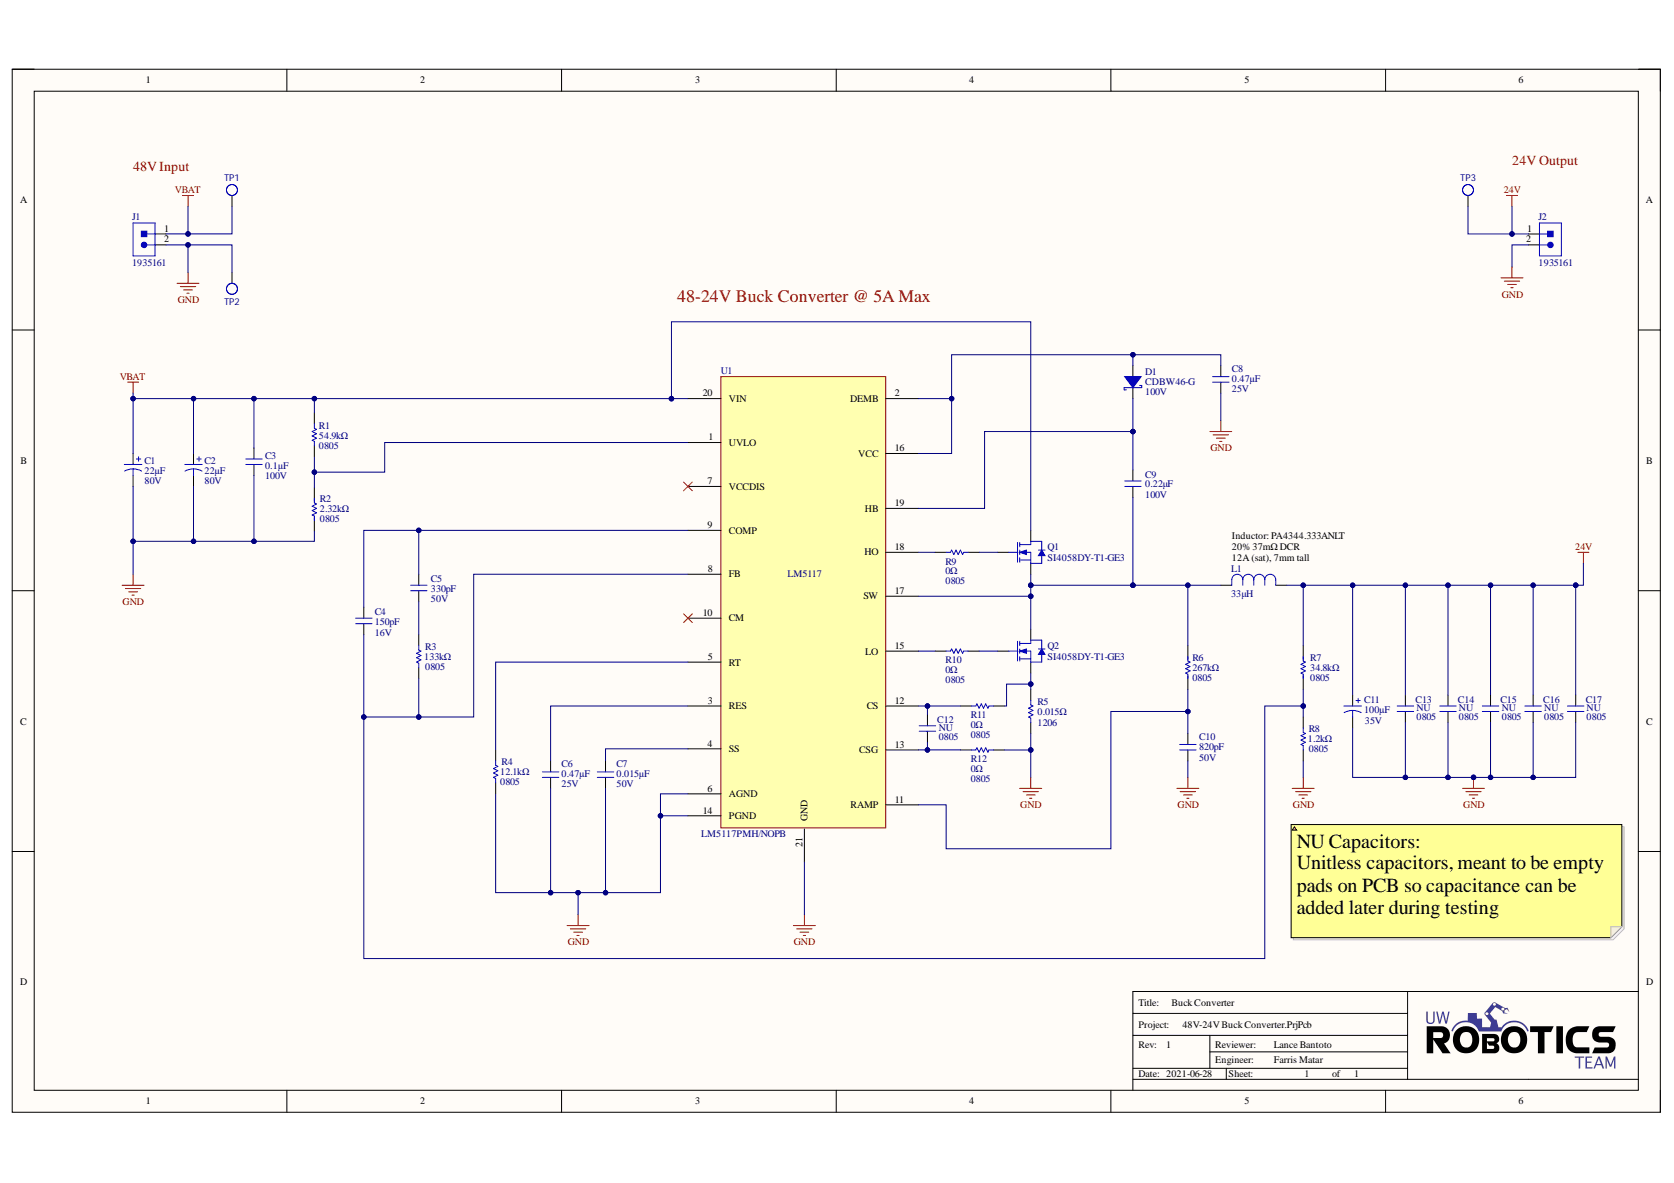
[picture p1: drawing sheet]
# Altium project 48V-24V Buck Converter.PrjPcb
1 sheet, 39 parts. Net scope: global (net labels, ports and power ports of the same name join across sheets).
Board file: 48V-24V Buck Converter.PcbDoc

## Sheet 48V-24V Buck Converter.SchDoc: Buck Converter
size B; CheckedBy: Lance Bantoto; Engineer: Farris Matar; Revision: 1; SheetNumber: 1; SheetTotal: 1

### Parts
C1  value 22µF  Voltage Rating: 80V  [RADIAL_KEMET_KN]  (hidden comment: CAP_22uF_80V_ALUM)
C2  value 22µF  Voltage Rating: 80V  [RADIAL_KEMET_KN]  (hidden comment: CAP_22uF_80V_ALUM)
C3  value 0.1µF  Voltage Rating: 100V  [CAP0805]  (hidden comment: CAP_0.1uF_100V_0805)
C4  value 150pF  Voltage Rating: 16V  [CAP0805]  (hidden comment: CAP_150pF_16V_0805)
C5  value 330pF  Voltage Rating: 50V  [CAP0805]  (hidden comment: CAP_330pF_50V_0805)
C6  value 0.47µF  Voltage Rating: 25V  [CAP0805]  (hidden comment: CAP_0.47uF_25V_0805)
C7  value 0.015µF  Voltage Rating: 50V  [CAP0805]  (hidden comment: CAP_0.015uF_50V_0805)
C8  value 0.47µF  Voltage Rating: 25V  [CAP0805]  (hidden comment: CAP_0.47uF_25V_0805)
C9  value 0.22μF  Voltage Rating: 100V  [CAP2012]  (hidden comment: CAP_0.22uF_100V_0805)
C10  value 820pF  Voltage Rating: 50V  [CAP0805]  (hidden comment: CAP_820pF_50V_0805)
C11  value 100µF  Voltage Rating: 35V  [RADIAL_CORNELL_D]  (hidden comment: CAP_100uF_35V_ALUM)
C12  value NU  Package/Footprint: 0805  [CAP0805]  (hidden comment: CAP_NU_0805)
C13  value NU  Package/Footprint: 0805  [CAP0805]  (hidden comment: CAP_NU_0805)
C14  value NU  Package/Footprint: 0805  [CAP0805]  (hidden comment: CAP_NU_0805)
C15  value NU  Package/Footprint: 0805  [CAP0805]  (hidden comment: CAP_NU_0805)
C16  value NU  Package/Footprint: 0805  [CAP0805]  (hidden comment: CAP_NU_0805)
C17  value NU  Package/Footprint: 0805  [CAP0805]  (hidden comment: CAP_NU_0805)
D1  Manufacturer Part Number 1: CDBW46-G  Vr (Max): 100V  [SOD-123_FLAT]  (hidden comment: DIO_SCHOTTKY_100V_150mA)
J1  CON_2POS_SCREW_TERM  [1935161]  (value not drawn)
J2  CON_2POS_SCREW_TERM  [1935161]  (value not drawn)
L1  Inductance: 33μH  [IND_PULSE_PA4344]  (hidden comment: IND_33uH_12.0A)
Q1  Manufacturer Part Number 1: SI4058DY-T1-GE3  [8-SOIC_NMOS]  (hidden comment: NMOS_100V_10.3A)
Q2  Manufacturer Part Number 1: SI4058DY-T1-GE3  [8-SOIC_NMOS]  (hidden comment: NMOS_100V_10.3A)
R1  value 54.9kΩ  Package/Footprint: 0805  [RES0805]  (hidden comment: RES_54.9kΩ_0805_1%)
R2  value 2.32kΩ  Package/Footprint: 0805  [RES0805]  (hidden comment: RES_2.32kΩ_0805_1%)
R3  value 133kΩ  Package/Footprint: 0805  [RES0805]  (hidden comment: RES_133kΩ_0805_1%)
R4  value 12.1kΩ  Package/Footprint: 0805  [RES0805]  (hidden comment: RES_12.1kΩ_0805_1%)
R5  value 0.015Ω  Package/Footprint: 1206  [RES1206]  (hidden comment: RES_0.015Ω_1206_1%)
R6  value 267kΩ  Package/Footprint: 0805  [RES0805]  (hidden comment: RES_267kΩ_0805_1%)
R7  value 34.8kΩ  Package/Footprint: 0805  [RES0805]  (hidden comment: RES_34.8kΩ_0805_1%)
R8  value 1.2kΩ  Package/Footprint: 0805  [RES0805]  (hidden comment: RES_1.2kΩ_0805)
R9  value 0Ω  Package/Footprint: 0805  [RES0805]  (hidden comment: RES_0Ω_0805)
R10  value 0Ω  Package/Footprint: 0805  [RES0805]  (hidden comment: RES_0Ω_0805)
R11  value 0Ω  Package/Footprint: 0805  [RES0805]  (hidden comment: RES_0Ω_0805)
R12  value 0Ω  Package/Footprint: 0805  [RES0805]  (hidden comment: RES_0Ω_0805)
TP1  TESTPOINT_LOOP  [TESTPOINT_LOOP]  (value not drawn)
TP2  TESTPOINT_LOOP  [TESTPOINT_LOOP]  (value not drawn)
TP3  TESTPOINT_LOOP  [TESTPOINT_LOOP]  (value not drawn)
U1  Manufacturer Part Number 1: LM5117PMH/NOPB  [HTSSOP]  (hidden comment: BUCK_LM5117PWP)

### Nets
24V: C11.1 C13.2 C14.2 C15.2 C16.2 C17.2 J2.1 L1.1 R7.2 TP3.1
GND: C1.2 C2.2 C3.1 C6.1 C7.1 C8.1 C10.1 C11.2 C13.1 C14.1 C15.1 C16.1 C17.1 J1.2 J2.2 R2.1 R4.1 R5.1 R8.1 R12.2 TP2.1 U1.6(AGND) U1.14(PGND) U1.21(GND)
VBAT: C1.1 C2.1 C3.2 J1.1 Q1.3(Drain) R1.2 TP1.1 U1.20(VIN)
COMP: C4.2 C5.2 U1.9(COMP)
CS: C12.2 R11.1 U1.12(CS)
CSG: C12.1 R12.1 U1.13(CSG)
FB: C4.1 R3.1 R7.1 R8.2 U1.8(FB)
HB: C9.2 D1.2(Cathode) U1.19(HB)
HO: R9.1 U1.18(HO)
LO: R10.1 U1.15(LO)
RAMP: C10.2 R6.1 U1.11(RAMP)
RES: C6.2 U1.3(RES)
RT: R4.2 U1.5(RT)
SS: C7.2 U1.4(SS)
SW: C9.1 L1.2 Q1.2(Source) Q2.3(Drain) R6.2 U1.17(SW)
UVLO: R1.1 R2.2 U1.1(UVLO)
VCC: C8.2 D1.1(Anode) U1.2(DEMB) U1.16(VCC)
NetC5_1: C5.1 R3.2
NetQ1_1: Q1.1(Gate) R9.2
NetQ2_1: Q2.1(Gate) R10.2
NetQ2_2: Q2.2(Source) R5.2 R11.2

Not connected (* = marked no-connect by the designer): U1 7(VCCDIS)* 10(CM)*

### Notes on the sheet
- 48V Input
- 24V Output
- 48-24V Buck Converter @ 5A Max
- Inductor: PA4344.333ANLT
- (near L1) 20% 37mΩ DCR
- (near L1) 12A (sat), 7mm tall
- NU Capacitors:
  Unitless capacitors, meant to be empty
  pads on PCB so capacitance can be
  added later during testing
